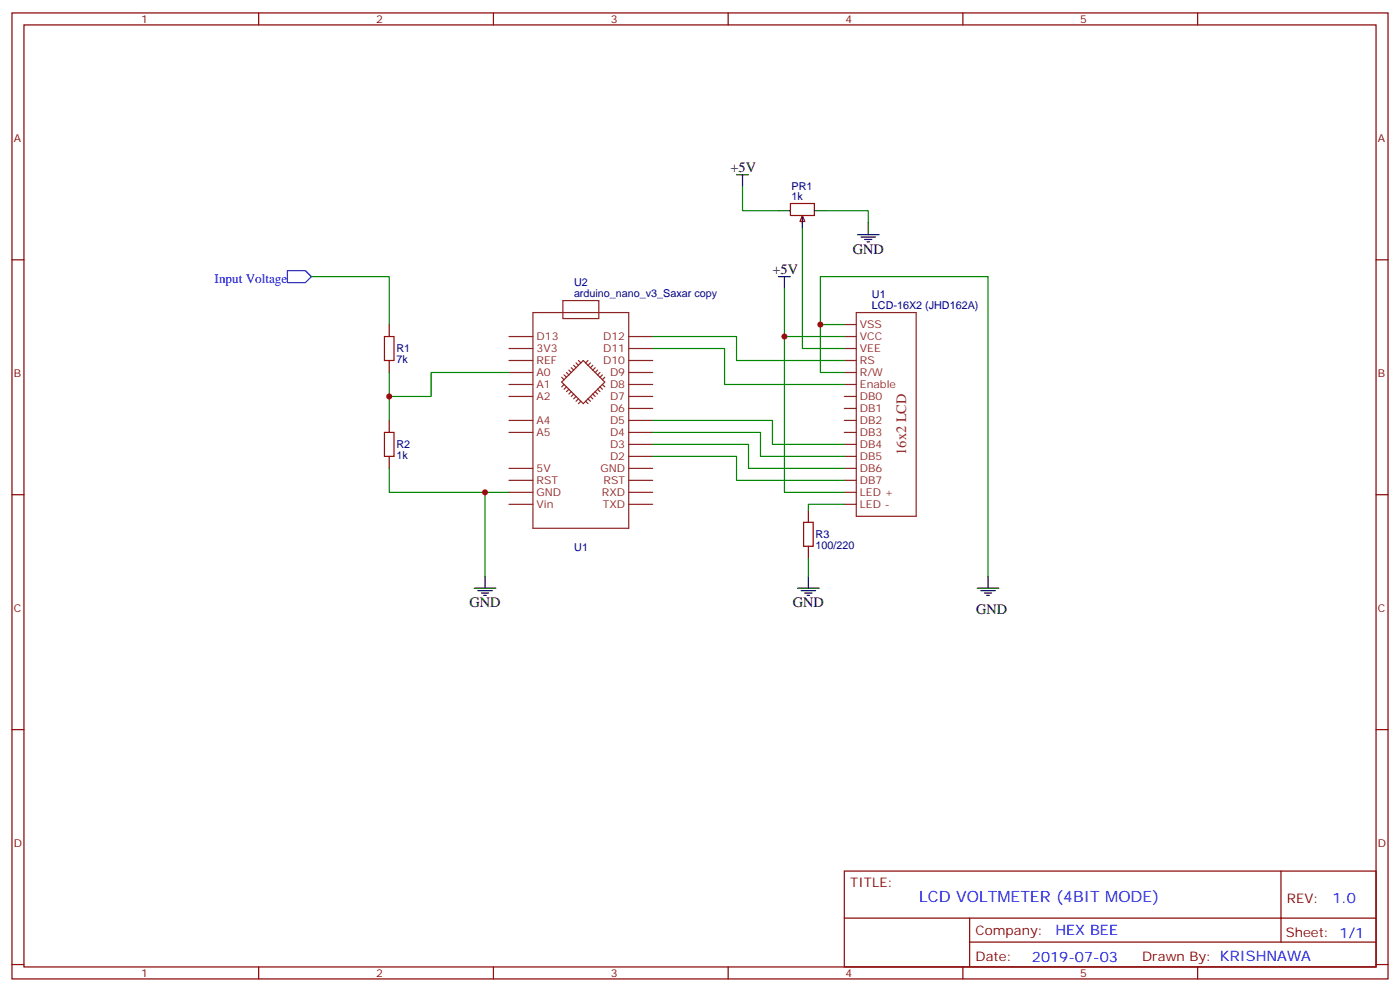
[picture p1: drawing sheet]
<svg xmlns="http://www.w3.org/2000/svg" width="412mm" height="292mm" viewBox="0 0 412 292" stroke-linecap="round" stroke-linejoin="round" font-family="sans-serif">
<g fill="none" stroke="#870000" stroke-width=".35">
<path d="M3.5 3.8h405.4v284.3h-405.4zM7.1 7.3h398.2v277.3h-398.2zM76.2 3.8v3.5M145.3 3.8v3.5M214.5 3.8v3.5M283.6 3.8v3.5M352.8 3.8v3.5M232.8 59.9h7.1v3.5h-7.1zM3.5 76.5h3.6M236.4 64.1v1.8M405.3 76.5h3.6M3.5 145.6h3.6"/>
<path d="M405.3 145.6h3.6M3.5 214.8h3.6M405.3 214.8h3.6M248.7 256.4h156.6v28.2h-156.6zM377.3 256.4v20.9M248.7 270.2h156.5M285.6 277.3h119.6M285.6 270.2v14.2M3.5 283.9h3.6M76.2 284.6v3.5M145.3 284.6v3.5M214.5 284.6v3.5"/>
<path d="M283.6 284.6v3.5M352.8 284.6v3.5M405.3 283.9h3.6"/>
</g>
<g fill="none" stroke="#8c2424" stroke-width=".35">
<path d="M149.9 99.1h7.1M157 92h28.2v63.5h-28.2zM165.8 88.5h10.6v5.3h-10.6zM185.2 99.1h7.1M248.7 99.1h3.5M248.7 95.5h3.5M252.2 92h17.7v60h-17.7zM149.9 116.7h7.1M149.9 113.2h7.1M149.9 109.6h7.1M149.9 106.1h7.1M149.9 102.6h7.1"/>
<path d="M165.5 111.1l.7 .7M166.2 110.3l.7 .8M166.2 113.2l-.7 .7M166.9 109.6l.7 .7M166.9 113.9l-.7 .7M167.6 108.9l.7 .7M167.6 114.6l-.7 .7M168.3 108.2l.7 .7M168.3 115.3l-.7 .7M169 107.5l.7 .7M169 116l-.7 .7M169.7 106.8l.7 .7"/>
<path d="M169.7 116.7l-.7 .7M170.4 106.1l.7 .7M170.4 117.4l-.7 .7M171.1 118.1l-.7 .7M171.8 106.1l6.4 6.4-6.4 6.3-6.3-6.3zM172.5 118.1l.7 .7M173.2 117.4l.7 .7M173.2 106.1l-.7 .7M173.9 116.7l.7 .7M173.9 106.8l-.7 .7M174.6 116l.7 .7M174.6 107.5l-.7 .7"/>
<path d="M175.3 115.3l.7 .7M175.3 108.2l-.7 .7M176 114.6l.7 .7M176 108.9l-.7 .7M176.7 113.9l.7 .7M176.7 109.6l-.7 .7M177.4 113.2l.8 .7M177.4 110.3l-.7 .8M178.2 111.1l-.8 .7M185.2 116.7h7.1M185.2 113.2h7.1M185.2 109.6h7.1"/>
<path d="M185.2 106.1h7.1M185.2 102.6h7.1M248.7 116.7h3.5M248.7 113.2h3.5M248.7 109.6h3.5M248.7 106.1h3.5M248.7 102.6h3.5M149.9 123.8h7.1M149.9 127.3h7.1M149.9 137.9h7.1M185.2 120.2h7.1M185.2 123.8h7.1"/>
<path d="M185.2 127.3h7.1M185.2 130.8h7.1M185.2 134.3h7.1M185.2 137.9h7.1M248.7 120.2h3.5M248.7 123.8h3.5M248.7 127.3h3.5M248.7 130.8h3.5M248.7 134.3h3.5M248.7 137.9h3.5M149.9 144.9h7.1M149.9 141.4h7.1"/>
<path d="M149.9 148.4h7.1M185.2 144.9h7.1M185.2 141.4h7.1M185.2 148.4h7.1M248.7 144.9h3.5M248.7 141.4h3.5M248.7 148.4h3.5"/>
</g>
<path d="M236.4 63.4l.7 1.8h-1.4z" fill="#f0f0f0" stroke="#870000" stroke-width=".35"/>
<g fill="none" stroke="#000" stroke-width=".35">
<path d="M217 51.4h3.5M218.7 51.4v3.6M229.3 62h3.5M236.4 63.8v3.5M239.9 62h3.5M252.6 69.1h6.3M253.6 69.8h4.3M254.7 70.5h2.1M255.4 71.2h.7M255.8 65.5v3.6M229.3 81.4h3.5M231.1 81.4v3.5"/>
<path d="M139.7 173.1h6.3M140.8 173.8h4.2M141.8 174.6h2.1M142.5 175.3h.7M142.9 169.6v3.5M234.9 173.1h6.4M236 173.8h4.2M237.1 174.6h2.1M237.8 175.3h.7M238.1 169.6v3.5M287.9 173.1h6.3M288.9 173.8h4.3"/>
<path d="M290 174.6h2.1M290.7 175.3h.7M291 169.6v3.5"/>
</g>
<path d="M113.2 99.1h2.9v7h-2.9zM113.2 127.3h2.9v7h-2.9zM236.7 153.7h2.8v7.1h-2.8z" fill="none" stroke="#a10000" stroke-width=".35"/>
<path d="M114.7 95.5v3.6M114.7 106.1v3.5M114.7 123.8v3.5M114.7 134.3v3.6M238.1 150.2v3.5M238.1 160.8v3.5" fill="none" stroke="#870000" stroke-width=".35"/>
<path d="M84.7 79.7h5.3l1.7 1.7-1.7 1.8h-5.3z" fill="none" stroke="#00f" stroke-width=".35"/>
<g fill="none" stroke="#008700" stroke-width=".35">
<path d="M218.7 55v7h10.6M236.4 67.3v35.3h12.3M243.4 62h12.4v3.5M91.7 81.4h23v14.1M192.3 99.1h24.7v7h31.7M231.1 84.9v14.2h17.6M231.1 99.1v45.8h17.6M241.7 95.5v-14.1h49.3v88.2M248.7 95.5h-7v14.1h7M114.7 109.6v14.2M149.9 109.6h-22.9v7.1h-12.3M192.3 102.6h21.1v10.6h35.3"/>
<path d="M114.7 137.9v7h28.2M192.3 123.8h35.2v7h21.2M192.3 127.3h31.7v7h24.7M192.3 130.8h28.2v7.1h28.2M192.3 134.3h24.7v7.1h31.7M149.9 144.9h-7v24.7M248.7 148.4h-10.6v1.8M238.1 164.3v5.3"/>
</g>
<g fill="#c00">
<circle cx="142.9" cy="144.9" r=".88"/>
<circle cx="241.7" cy="95.5" r=".88"/>
<circle cx="231.1" cy="99.1" r=".88"/>
<circle cx="114.7" cy="116.7" r=".88"/>
</g>
<text font-size="4.6" fill="#00f" x="270.8" y="265.4">LCD VOLTMETER (4BIT MODE)</text>
<g font-size="4.2">
<text x="215.2" y="50.7">+5V</text>
<text x="251.2" y="74.7">GND</text>
<text x="227.5" y="80.7">+5V</text>
<text x="138.3" y="178.8">GND</text>
<text x="233.5" y="178.8">GND</text>
<text x="287.5" y="180.8">GND</text>
</g>
<text font-size="4.2" fill="#8d2323" x="266.9" y="133.8" transform="rotate(-90 266.9 133.8)">16x2 LCD</text>
<g font-size="4.2" fill="#00f">
<text x="392.5" y="265.7">1.0</text>
<text x="310.9" y="275.2">HEX BEE</text>
<text x="304" y="283">2019-07-03</text>
</g>
<text font-size="3.9" fill="#00f" x="63.2" y="83.2">Input Voltage</text>
<g font-size="3.9" fill="#800">
<text x="250.5" y="261">TITLE:</text>
<text x="379.1" y="265.7">REV:</text>
<text x="287.4" y="275.2">Company:</text>
<text x="378.7" y="275.8">Sheet: 1/1</text>
<text x="287.4" y="282.9">Date:</text>
<text x="336.4" y="282.9">Drawn By: KRISHNAWA</text>
</g>
<g font-size="3.2" fill="#800">
<text x="41.6" y="6.8">1</text>
<text x="110.8" y="6.8">2</text>
<text x="179.9" y="6.8">3</text>
<text x="249.1" y="6.8">4</text>
<text x="318.2" y="6.8">5</text>
<text x="4.1" y="41.9">A</text>
<text x="405.9" y="41.9">A</text>
<text x="4.1" y="111.1">B</text>
<text x="405.9" y="111.1">B</text>
<text x="4.1" y="180.2">C</text>
<text x="405.9" y="180.2">C</text>
<text x="4.1" y="249.3">D</text>
<text x="405.9" y="249.3">D</text>
<text x="41.6" y="287.6">1</text>
<text x="110.8" y="287.6">2</text>
<text x="179.9" y="287.6">3</text>
<text x="249.1" y="287.6">4</text>
<text x="318.2" y="287.6">5</text>
</g>
<g font-size="3.2" fill="#000080">
<text x="233.2" y="58.8">1k</text>
<text x="233.2" y="56">PR1</text>
<text x="169.1" y="87.4">arduino_nano_v3_Saxar copy</text>
<text x="169.1" y="84.2">U2</text>
<text x="256.8" y="87.8">U1</text>
<text x="256.8" y="90.9">LCD-16X2 (JHD162A)</text>
<text x="116.8" y="106.9">7k</text>
<text x="116.8" y="103.7">R1</text>
<text x="116.8" y="131.9">R2</text>
<text x="116.8" y="135.2">1k</text>
<text x="240.2" y="161.6">100/220</text>
<text x="240.2" y="158.4">R3</text>
<text x="169.2" y="162.1">U1</text>
</g>
<g font-size="3.2" fill="#8d2323">
<text x="158" y="100.1">D13</text>
<text x="177.7" y="100.1">D12</text>
<text x="253.3" y="100.1">VCC</text>
<text x="253.3" y="96.6">VSS</text>
<text x="158" y="107.2">REF</text>
<text x="158" y="103.6">3V3</text>
<text x="177.7" y="103.6">D11</text>
<text x="177.7" y="107.2">D10</text>
<text x="253.3" y="107.2">RS</text>
<text x="253.3" y="103.6">VEE</text>
<text x="158" y="110.7">A0</text>
<text x="179.7" y="110.7">D9</text>
<text x="253.3" y="110.7">R/W</text>
<text x="158" y="117.8">A2</text>
<text x="158" y="114.2">A1</text>
<text x="179.7" y="114.2">D8</text>
<text x="179.7" y="117.8">D7</text>
<text x="253.3" y="117.8">DB0</text>
<text x="253.3" y="114.2">Enable</text>
<text x="158" y="124.8">A4</text>
<text x="179.7" y="121.3">D6</text>
<text x="179.7" y="124.8">D5</text>
<text x="253.3" y="121.3">DB1</text>
<text x="253.3" y="124.8">DB2</text>
<text x="158" y="128.3">A5</text>
<text x="179.7" y="128.3">D4</text>
<text x="179.7" y="131.9">D3</text>
<text x="253.3" y="128.3">DB3</text>
<text x="253.3" y="131.9">DB4</text>
<text x="179.7" y="135.4">D2</text>
<text x="253.3" y="135.4">DB5</text>
<text x="158" y="142.5">RST</text>
<text x="158" y="138.9">5V</text>
<text x="176.9" y="138.9">GND</text>
<text x="177.8" y="142.5">RST</text>
<text x="253.3" y="138.9">DB6</text>
<text x="253.3" y="142.5">DB7</text>
<text x="158" y="149.5">Vin</text>
<text x="158" y="146">GND</text>
<text x="177.3" y="146">RXD</text>
<text x="177.6" y="149.5">TXD</text>
<text x="253.3" y="146">LED +</text>
<text x="253.3" y="149.5">LED -</text>
</g>
</svg>
